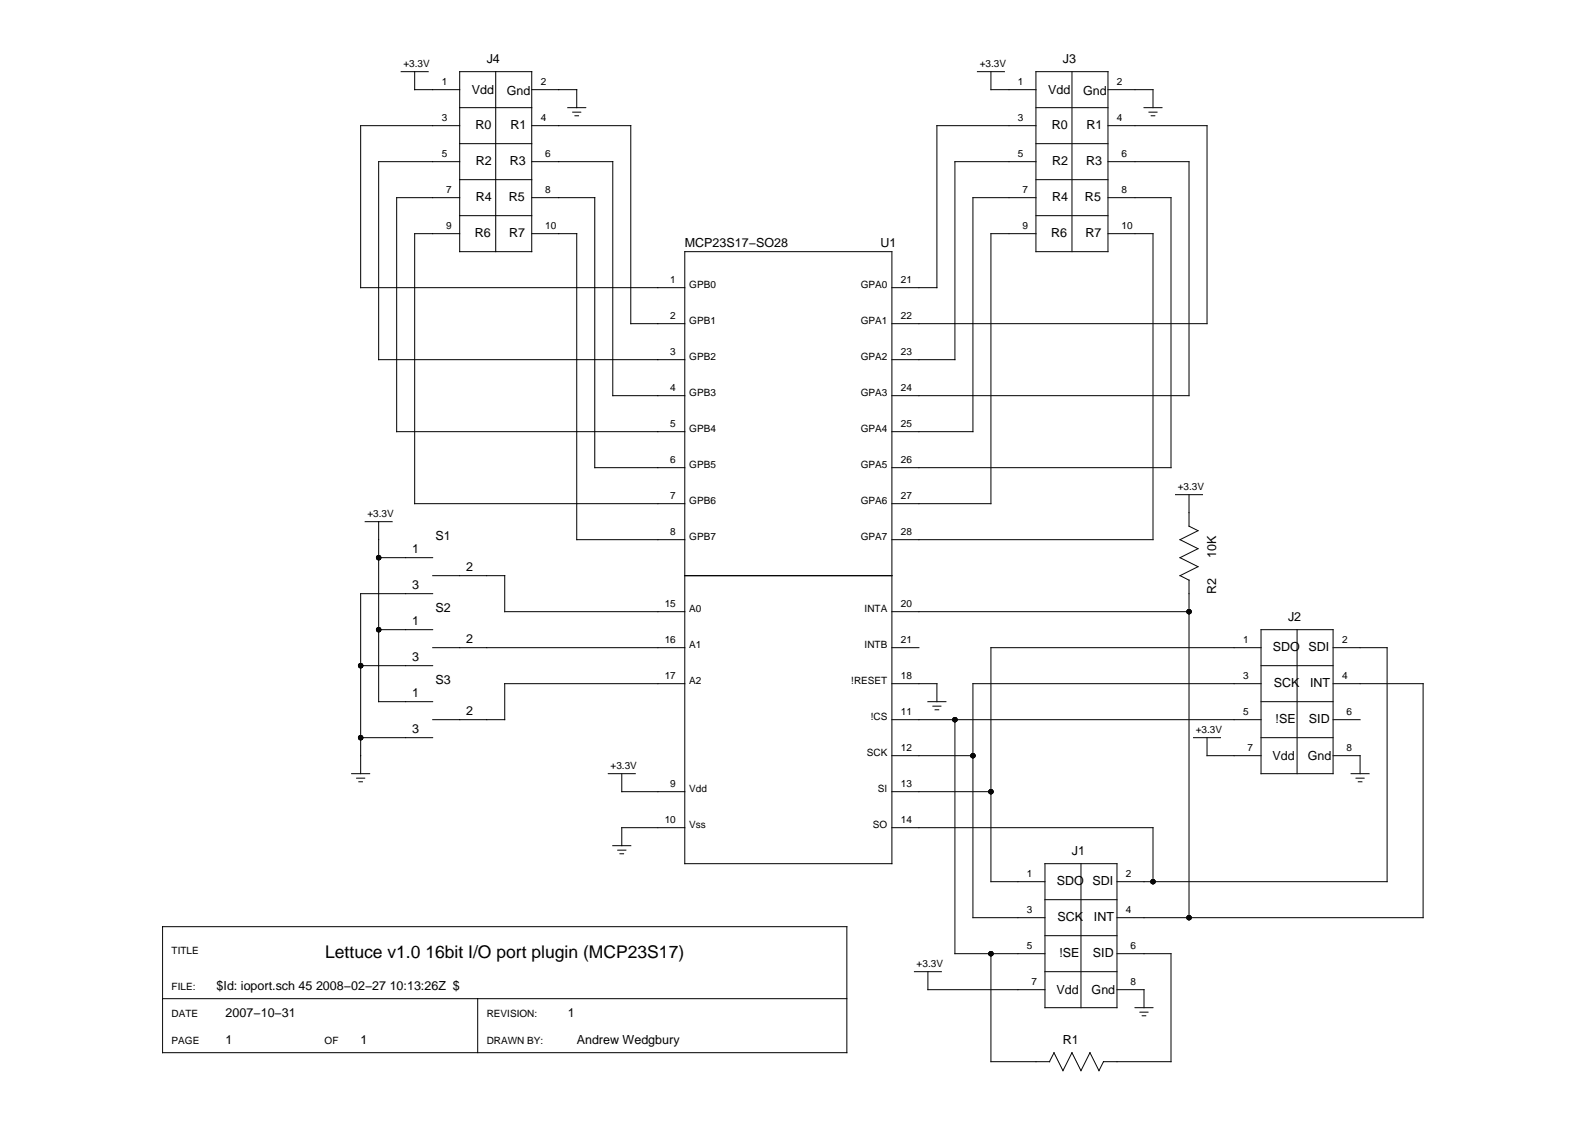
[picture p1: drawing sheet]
<svg xmlns="http://www.w3.org/2000/svg" width="297mm" height="210mm" viewBox="0 0 297 210" stroke-linecap="round" stroke-linejoin="round" font-family="sans-serif">
<g fill="none" stroke="#000" stroke-width=".19">
<path d="M75.1 13.4h5M77.6 13.4v3.4h8.4M86 13.4h13.5v33.7h-13.5zM92.8 13.4v33.7M99.5 16.8h8.5v3.4M182.9 13.4h5.1M185.5 13.4v3.4h8.4M193.9 13.4h13.5v33.7h-13.5zM200.6 13.4v33.7M207.4 16.8h8.4v3.4M86 30.3h-15.1v37h57.3M86 23.5h-18.5v30.4h60.7"/>
<path d="M86 37h-11.8v43.8h54M86 26.9h13.5M86 33.6h13.5M86 20.2h13.5M99.5 37h11.8v50.6h16.9M99.5 30.3h15.2v43.8h13.5M99.5 23.5h18.6v37.1h10.1M106.3 20.2h3.3M107.2 21h1.5M107.6 21.7h.7M193.9 30.3h-15.2v37h-11.8M193.9 23.5h-18.5v30.4h-8.5"/>
<path d="M193.9 37h-11.8v43.8h-15.2M193.9 26.9h13.5M193.9 33.6h13.5M193.9 20.2h13.5M207.4 37h11.8v50.6h-52.3M207.4 30.3h15.1v43.8h-55.6M207.4 23.5h18.5v37.1h-59M214.1 20.2h3.4M215 21h1.6M215.5 21.7h.6M86 43.8h-8.4v50.5h50.6M86 40.4h13.5"/>
<path d="M99.5 43.8h8.5v57.3h20.2M128.2 47.1h38.7v114.6h-38.7zM193.9 43.8h-8.4v50.5h-18.6M193.9 40.4h13.5M207.4 43.8h8.4v57.3h-48.9M68.3 97.7h5.1M70.9 97.7v33.7h10.1M220 92.6h5.1M222.5 92.6v5.9l1.7 .9-3.3 1.7 3.3 1.6-3.3 1.7 3.3 1.7-3.3 1.7M70.9 117.9h10.1M70.9 104.4h10.1M81 107.8h13.5v6.7h33.7"/>
<path d="M81 111.2h-13.5v33.7M128.2 107.8h38.7M166.9 114.5h55.6M220.9 107.8l1.6 .8M222.5 108.6v63.2M236 117.9h13.5v27h-13.5zM242.8 117.9v27M67.5 138.1h13.5M67.5 124.6h13.5M81 121.3h47.2M128.2 128h-33.7v6.8h-13.5M166.9 134.8h69.1"/>
<path d="M166.9 128h8.5v3.4M166.9 121.3h5.1M173.7 131.4h3.3M174.6 132.2h1.5M175 132.9h.7M178.7 134.8v43.8h16.9M223.4 138.1h5M225.9 138.1v3.4h10.1M236 121.3h-50.5v43.8h10.1M236 128h-53.9v43.8h13.5M236 131.4h13.5M236 138.1h13.5"/>
<path d="M236 124.6h13.5M249.5 121.3h10.1v43.8h-50.5M249.5 128h16.9v43.8h-57.3M249.5 134.8h5.1M65.8 144.9h3.4M66.7 145.7h1.6M67.2 146.4h.6M113.8 144.9h5.1M114.7 158.4h3.4M115.6 159.2h1.5M116 159.9h.7M116.4 144.9v3.3h11.8"/>
<path d="M128.2 155h-11.8v3.4M166.9 141.5h15.2M166.9 148.2h18.6M166.9 155h48.9v10.1M249.5 141.5h5.1v3.4M252.9 144.9h3.4M253.8 145.7h1.5M254.2 146.4h.7M30.4 173.5h128.1v23.6h-128.1zM185.5 178.6v20.2h11M195.6 161.7h13.5v27h-13.5zM195.6 175.2h13.5"/>
<path d="M195.6 168.5h13.5M202.3 161.7v27M209.1 178.6h10.1v20.2h-12.7l-.8 1.7-1.7-3.4-1.7 3.4-1.7-3.4-1.6 3.4-1.7-3.4-.9 1.7M30.4 187h128.1M89.4 187v10.1M171.1 181.9h5.1M173.7 181.9v3.4h21.9M195.6 181.9h13.5M209.1 185.3h5v3.4M212.4 188.7h3.4M213.4 189.5h1.5M213.8 190.2h.7"/>
</g>
<g fill="#000">
<circle cx="70.9" cy="104.4" r=".51"/>
<circle cx="70.9" cy="117.9" r=".51"/>
<circle cx="222.5" cy="114.5" r=".51"/>
<circle cx="67.5" cy="124.6" r=".51"/>
<circle cx="67.5" cy="138.1" r=".51"/>
<circle cx="178.7" cy="134.8" r=".51"/>
<circle cx="182.1" cy="141.5" r=".51"/>
<circle cx="185.5" cy="148.2" r=".51"/>
<circle cx="185.5" cy="178.6" r=".51"/>
<circle cx="215.8" cy="165.1" r=".51"/>
<circle cx="222.5" cy="171.8" r=".51"/>
</g>
<text font-size="3.3" x="60.9" y="179.4">Lettuce v1.0 16bit I/O port plugin (MCP23S17)</text>
<g font-size="2.3">
<text x="91.1" y="11.7">J4</text>
<text x="199" y="11.7">J3</text>
<text x="88.3" y="17.6">Vdd</text>
<text x="94.9" y="17.7">Gnd</text>
<text x="196.2" y="17.6">Vdd</text>
<text x="202.7" y="17.7">Gnd</text>
<text x="89" y="24.2">R0</text>
<text x="95.5" y="24.1">R1</text>
<text x="196.9" y="24.2">R0</text>
<text x="203.4" y="24.1">R1</text>
<text x="89.1" y="30.9">R2</text>
<text x="95.4" y="30.9">R3</text>
<text x="196.9" y="30.9">R2</text>
<text x="203.3" y="30.9">R3</text>
<text x="89.1" y="37.6">R4</text>
<text x="95.2" y="37.6">R5</text>
<text x="196.9" y="37.6">R4</text>
<text x="203.1" y="37.6">R5</text>
<text x="88.9" y="44.4">R6</text>
<text x="95.3" y="44.3">R7</text>
<text x="128.2" y="46.3">MCP23S17−SO28</text>
<text x="164.8" y="46.3">U1</text>
<text x="196.7" y="44.4">R6</text>
<text x="203.2" y="44.3">R7</text>
<text x="81.5" y="101.1">S1</text>
<text x="77.2" y="103.6">1</text>
<text x="87.3" y="107">2</text>
<text x="227.6" y="104.4" transform="rotate(-90 227.6 104.4)">10K</text>
<text x="77.2" y="110.3">3</text>
<text x="227.6" y="111.2" transform="rotate(-90 227.6 111.2)">R2</text>
<text x="77.2" y="117.1">1</text>
<text x="81.5" y="114.5">S2</text>
<text x="241.1" y="116.2">J2</text>
<text x="77.2" y="123.8">3</text>
<text x="87.3" y="120.4">2</text>
<text x="238.2" y="121.9">SDO</text>
<text x="244.9" y="122">SDI</text>
<text x="77.2" y="130.5">1</text>
<text x="81.5" y="128">S3</text>
<text x="238.4" y="128.7">SCK</text>
<text x="245.2" y="128.6">INT</text>
<text x="77.2" y="137.3">3</text>
<text x="87.3" y="133.9">2</text>
<text x="238.7" y="135.4">!SE</text>
<text x="245" y="135.4">SID</text>
<text x="238.2" y="142.4">Vdd</text>
<text x="244.8" y="142.4">Gnd</text>
<text x="200.6" y="160">J1</text>
<text x="197.8" y="165.7">SDO</text>
<text x="204.5" y="165.8">SDI</text>
<text x="198" y="172.5">SCK</text>
<text x="204.8" y="172.4">INT</text>
<text x="198.3" y="179.2">!SE</text>
<text x="204.6" y="179.2">SID</text>
<text x="40.5" y="185.3">$Id: ioport.sch 45 2008−02−27 10:13:26Z $</text>
<text x="42.2" y="190.4">2007−10−31</text>
<text x="106.3" y="190.4">1</text>
<text x="197.8" y="186.2">Vdd</text>
<text x="204.3" y="186.2">Gnd</text>
<text x="42.2" y="195.4">1</text>
<text x="67.5" y="195.4">1</text>
<text x="108" y="195.4">Andrew Wedgbury</text>
<text x="199" y="195.4">R1</text>
</g>
<g font-size="1.9">
<text x="75.5" y="12.6">+3.3V</text>
<text x="82.7" y="15.9">1</text>
<text x="101.2" y="15.9">2</text>
<text x="183.4" y="12.6">+3.3V</text>
<text x="190.5" y="15.9">1</text>
<text x="209.1" y="15.9">2</text>
<text x="82.7" y="22.7">3</text>
<text x="101.2" y="22.7">4</text>
<text x="190.5" y="22.7">3</text>
<text x="209.1" y="22.7">4</text>
<text x="82.7" y="29.4">5</text>
<text x="102.1" y="29.4">6</text>
<text x="190.5" y="29.4">5</text>
<text x="209.9" y="29.4">6</text>
<text x="83.5" y="36.2">7</text>
<text x="102.1" y="36.2">8</text>
<text x="191.4" y="36.2">7</text>
<text x="209.9" y="36.2">8</text>
<text x="83.5" y="42.9">9</text>
<text x="102.1" y="42.9">10</text>
<text x="191.4" y="42.9">9</text>
<text x="209.9" y="42.9">10</text>
<text x="125.4" y="53">1</text>
<text x="129" y="53.9">GPB0</text>
<text x="161.1" y="53.9">GPA0</text>
<text x="168.6" y="53">21</text>
<text x="125.4" y="59.8">2</text>
<text x="168.6" y="59.8">22</text>
<text x="129" y="60.6">GPB1</text>
<text x="161.1" y="60.6">GPA1</text>
<text x="125.4" y="66.5">3</text>
<text x="129" y="67.3">GPB2</text>
<text x="161.1" y="67.3">GPA2</text>
<text x="168.6" y="66.5">23</text>
<text x="125.4" y="73.2">4</text>
<text x="129" y="74.1">GPB3</text>
<text x="161.1" y="74.1">GPA3</text>
<text x="168.6" y="73.2">24</text>
<text x="125.4" y="80">5</text>
<text x="129" y="80.8">GPB4</text>
<text x="161.1" y="80.8">GPA4</text>
<text x="168.6" y="80">25</text>
<text x="125.4" y="86.7">6</text>
<text x="129" y="87.6">GPB5</text>
<text x="161.1" y="87.6">GPA5</text>
<text x="168.6" y="86.7">26</text>
<text x="125.4" y="93.5">7</text>
<text x="129" y="94.3">GPB6</text>
<text x="161.1" y="94.3">GPA6</text>
<text x="168.6" y="93.5">27</text>
<text x="220.4" y="91.8">+3.3V</text>
<text x="68.8" y="96.8">+3.3V</text>
<text x="125.4" y="100.2">8</text>
<text x="129" y="101.1">GPB7</text>
<text x="161.1" y="101.1">GPA7</text>
<text x="168.6" y="100.2">28</text>
<text x="124.4" y="113.7">15</text>
<text x="168.6" y="113.7">20</text>
<text x="129" y="114.5">A0</text>
<text x="161.8" y="114.5">INTA</text>
<text x="124.4" y="120.4">16</text>
<text x="129" y="121.3">A1</text>
<text x="161.8" y="121.3">INTB</text>
<text x="168.6" y="120.4">21</text>
<text x="232.7" y="120.4">1</text>
<text x="251.2" y="120.4">2</text>
<text x="124.4" y="127.2">17</text>
<text x="129" y="128">A2</text>
<text x="159.3" y="128">!RESET</text>
<text x="168.6" y="127.2">18</text>
<text x="232.7" y="127.2">3</text>
<text x="251.2" y="127.2">4</text>
<text x="163" y="134.8">!CS</text>
<text x="168.6" y="133.9">11</text>
<text x="223.8" y="137.3">+3.3V</text>
<text x="232.7" y="133.9">5</text>
<text x="252" y="133.9">6</text>
<text x="162.2" y="141.5">SCK</text>
<text x="168.6" y="140.7">12</text>
<text x="233.5" y="140.7">7</text>
<text x="252" y="140.7">8</text>
<text x="114.3" y="144">+3.3V</text>
<text x="125.4" y="147.4">9</text>
<text x="129" y="148.2">Vdd</text>
<text x="164.3" y="148.2">SI</text>
<text x="168.6" y="147.4">13</text>
<text x="124.4" y="154.1">10</text>
<text x="129" y="155">Vss</text>
<text x="163.4" y="155">SO</text>
<text x="168.6" y="154.1">14</text>
<text x="192.2" y="164.2">1</text>
<text x="210.8" y="164.2">2</text>
<text x="192.2" y="171">3</text>
<text x="210.8" y="171">4</text>
<text x="32.1" y="178.6">TITLE</text>
<text x="192.2" y="177.7">5</text>
<text x="211.6" y="177.7">6</text>
<text x="32.1" y="185.3">FILE:</text>
<text x="171.6" y="181.1">+3.3V</text>
<text x="193.1" y="184.5">7</text>
<text x="211.6" y="184.5">8</text>
<text x="32.1" y="190.4">DATE</text>
<text x="91.1" y="190.4">REVISION:</text>
<text x="32.1" y="195.4">PAGE</text>
<text x="60.8" y="195.4">OF</text>
<text x="91.1" y="195.4">DRAWN BY:</text>
</g>
</svg>
